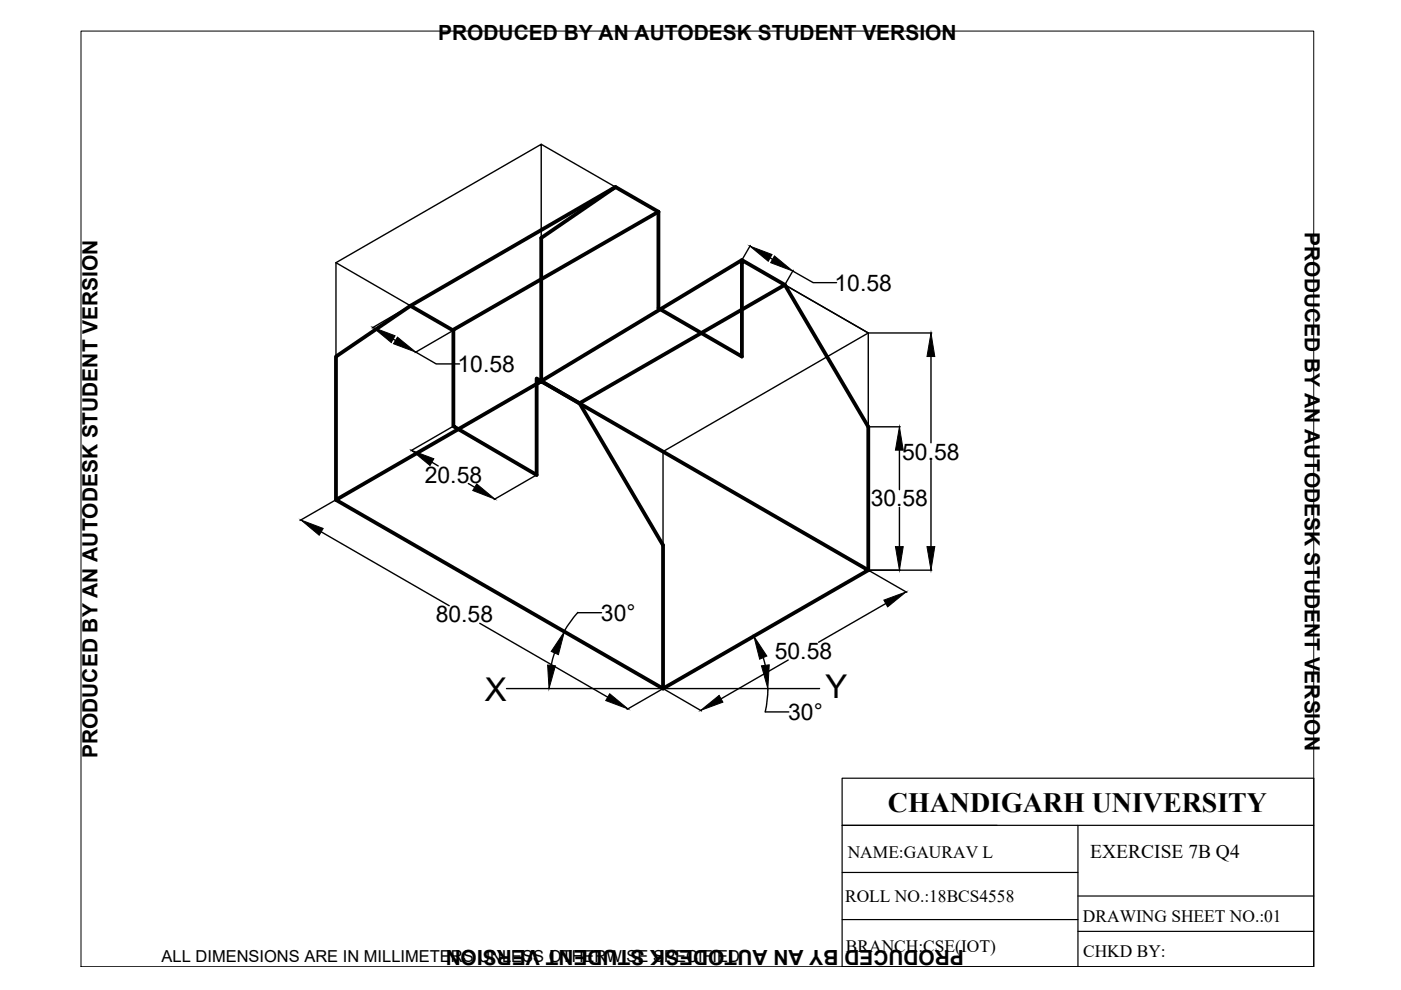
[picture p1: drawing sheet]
<svg xmlns="http://www.w3.org/2000/svg" width="297mm" height="210mm" viewBox="0 0 297 210" stroke-linecap="round" stroke-linejoin="round" font-family="sans-serif">
<!-- layer: thick continuous -->
<g fill="none" stroke="#000" stroke-width=".3">
<path d="M114.8 30.6l24.8 14.3M71.2 55.7l43.6-25.1v50.2M71.2 55.7v50.3M71.2 55.7l24.9 14.4M157.3 55.1l26.8 15.5-43.5 25.1-26.8-15.5 26.8 15.5v50.3M159.1 52.1l-1.8 3M163.3 54.7l.5 .3M168.1 57.5l4.3 2.4h5M168.2 57.3l-1.8 3M83.3 71.9l.5 .3M86.9 64.8l-8 4.7M88.2 74.7l4.3 2.5h4.9"/>
<path d="M96 70.1l-8 4.6M166.4 60.4l17.7 10.2v50.3M184.2 70.6h13.4M197.4 75.6v18.3M91.6 98l1.3 .8M96 90.4l-8.9 5.2M184.2 90.5h6.7M190.7 95.4v8.4M197.4 97.6v18.3M68.1 112.8l27.1 15.6M71.2 106l-7.6 4.3M99.3 102.5l1.4 .8"/>
<path d="M113.7 100.7l-8.9 5.2M190.7 107.6v8.3M101.7 132.2l27.1 15.6M117.6 138.4l-.7 2.6M122.5 129.8l-1.3 1.7-1.6 2.4M122.5 129.9h5M161.8 139.4l.4 1.6M167.1 139.9l-14.2 8.3M184.2 120.9l8.1 4.7M184.2 120.9h13.4M187.8 128l-14.2 8.2M107.4 146h66.4"/>
<path d="M140.5 146l-7.5 4.4M140.7 146l8 4.7M162.2 150.9h5M162.8 146l-.2 2.8-.4 2.1"/>
</g>
<path d="M130.5 39.7l-43.5 25.1M139.6 44.9l-43.5 25v20.5l17.7 10.3v-20.5l9.1 5.3M139.6 44.9v20.4l17.7 10.3v-20.5l9.1 5.3M139.6 44.9l-9.1-5.2-15.7 10.7v30.4M157.3 55.1l-43.5 26.3M87 64.8l-15.8 10.8v30.4M87 64.8l9.1 5.3M166.4 60.4l17.7 30.1v30.4M166.4 60.4l-43.5 25.1M122.9 85.5l17.7 30.1v30.4M71.2 106l43.6-25.2 69.3 40.1-43.5 25.1z" fill="none" stroke="#000" stroke-width=".8"/>
<g fill="#000" stroke="#000" stroke-width=".21">
<path d="M159 52.2l4.7 1.8-.8 1.4zM164.2 54.3l3.9 3.2-4.7-1.8zM79.1 69.4l4.7 1.8-.8 1.4zM84.3 71.5l3.9 3.2-4.8-1.8zM197.4 70.6l.8 5h-1.7zM87.3 95.5l4.7 1.8-.8 1.4zM190.7 90.5l.8 4.9h-1.6zM63.8 110.3l4.7 1.7-.8 1.5zM101.1 102.6l3.8 3.2-4.7-1.8zM189.9 115.9h1.6l-.8 5zM196.5 115.9h1.7l-.8 5zM119.7 133.9l-1.3 4.9-1.5-.7z"/>
<path d="M159.8 134.9l2.8 4.2-1.5 .7zM187.4 127.2l4.7-1.7-3.9 3.2zM116.1 141l1.7 .2-1.4 4.8zM129.3 147.1l3.9 3.2-4.8-1.8zM148.6 150.6l3.9-3.2 .8 1.5zM161.4 141.2l1.7-.2-.3 5z"/>
</g>
<path d="M17.2 6.6h261.3v198.4h-261.3z" fill="none" stroke="#000" stroke-width=".21"/>
<!-- layer: 0 -->
<path d="M178.5 165h100v40h-100zM178.5 175h100M228.5 175v30M178.5 195h50M178.5 185h50M228.5 190h50M228.5 197.5h50" fill="none" stroke="#000" stroke-width=".25"/>
<g font-size="6.9">
<text x="102.8" y="148.6">X</text>
<text x="175" y="148.1">Y</text>
</g>
<text font-size="5.9" x="188.2" y="172.2">CHANDIGARH UNIVERSITY</text>
<g font-size="4.9">
<text x="176.9" y="61.7">10.58</text>
<text x="97" y="78.9">10.58</text>
<text x="191.3" y="97.4">50.58</text>
<text x="90.1" y="102.3">20.58</text>
<text x="184.6" y="107.4">30.58</text>
<text x="92.4" y="132">80.58</text>
<text x="127.4" y="131.6">30°</text>
<text x="164.3" y="139.8">50.58</text>
<text x="167.1" y="152.6">30°</text>
</g>
<g font-size="4.4">
<text x="92.9" y="8.5">PRODUCED BY AN AUTODESK STUDENT VERSION</text>
<text x="276.6" y="49.3" transform="rotate(90 276.6 49.3)">PRODUCED BY AN AUTODESK STUDENT VERSION</text>
<text x="20.6" y="160.7" transform="rotate(-90 20.6 160.7)">PRODUCED BY AN AUTODESK STUDENT VERSION</text>
<text x="204.4" y="201.5" transform="rotate(180 204.4 201.5)">PRODUCED BY AN AUTODESK STUDENT VERSION</text>
</g>
<text font-size="4.1" x="231.2" y="182">EXERCISE 7B Q4</text>
<g font-size="3.7">
<text x="179.7" y="182">NAME:GAURAV L</text>
<text x="179.2" y="191.2">ROLL NO.:18BCS4558</text>
<text x="229.6" y="195.4">DRAWING SHEET NO.:01</text>
<text x="179.4" y="201.9">BRANCH:CSE(IOT)</text>
<text x="229.6" y="202.8">CHKD BY:</text>
</g>
<text font-size="3.5" x="34.3" y="203.9">ALL DIMENSIONS ARE IN MILLIMETERS UNLESS OTHERWISE SPECIFIED</text>
</svg>
